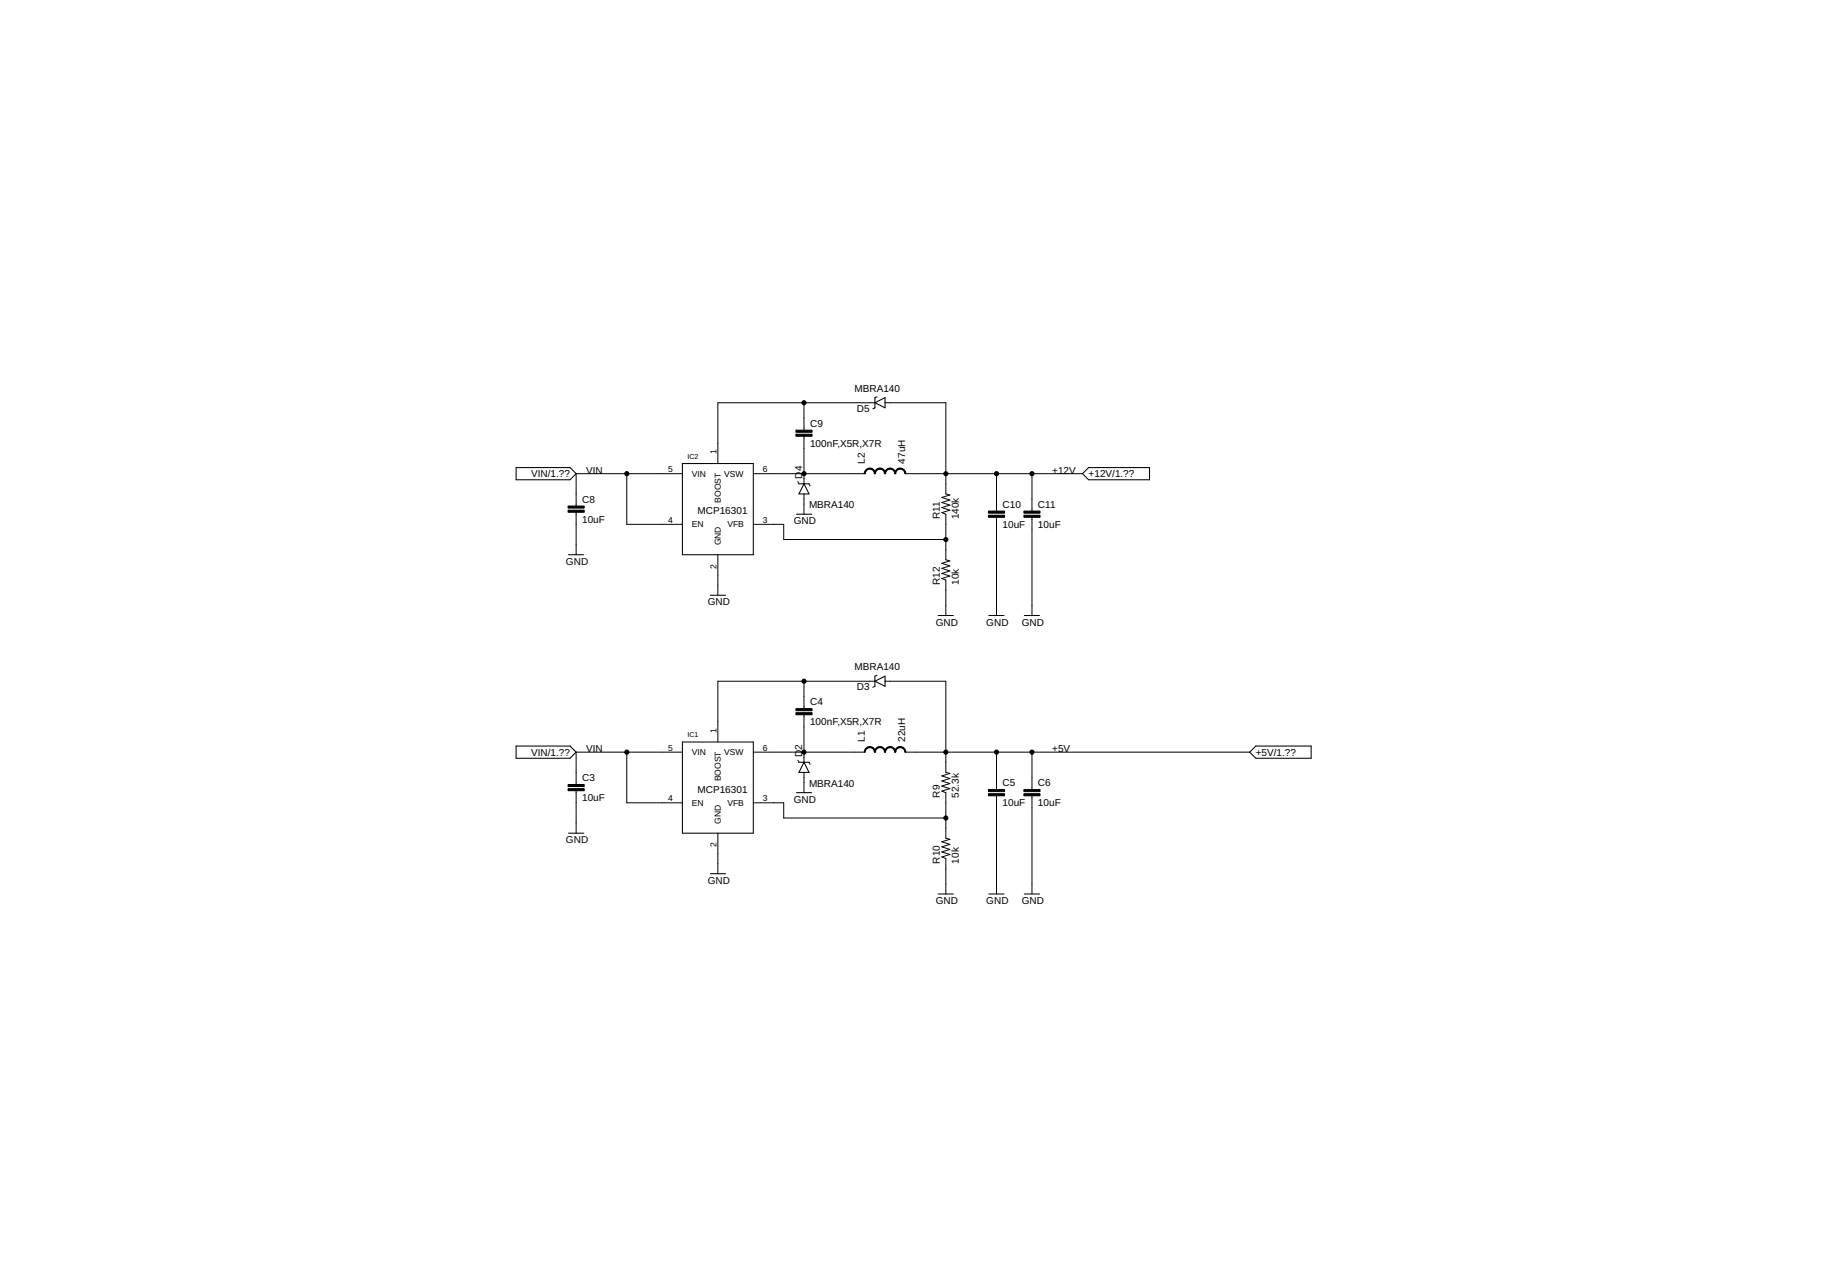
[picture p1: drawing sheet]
<svg xmlns="http://www.w3.org/2000/svg" width="297mm" height="210mm" viewBox="0 0 297 210" stroke-linecap="round" stroke-linejoin="round" font-family="sans-serif">
<g fill="none" stroke="#000" stroke-width=".17">
<path d="M84.1 76.2h8.8l1 1-1 1h-8.8zM111.2 75.5h11.5v14.9h-11.5zM130 78.5l.2 .3h1.6l.2 .4M131 78.8l.8 1.7h-1.6zM142.6 65.6l1.6-.8v1.7zM142.9 64.7l-.3 .1v1.7l-.4 .1M176.4 77.2l1-1h9.9v2h-9.9zM92.6 90.4h2.5M115.7 97h2.5M129.8 83.8h2.4M142.6 111l1.6-.8v1.6zM142.9 110l-.3 .2v1.6l-.4 .2"/>
<path d="M152.9 100.3h2.4M161.1 100.3h2.5M166.9 100.3h2.5M84.1 121.6h8.8l1 1-1 1h-8.8zM92.6 135.8h2.5M111.2 120.9h11.5v14.9h-11.5zM129.8 129.2h2.4M130 123.9l.2 .3h1.6l.2 .4M131 124.2l.8 1.7h-1.6zM203.6 122.6l1-1h9v2h-9zM115.7 142.4h2.5M152.9 145.7h2.4"/>
<path d="M161.1 145.7h2.5M166.9 145.7h2.5"/>
</g>
<g fill="none" stroke="#000" stroke-width=".16">
<path d="M102.1 77.2v8.2h9.1M111.2 77.2h-17.3v5.3M122.7 77.2h18.2M131 65.6v4.5M131 71.1v7.7M142.6 65.6h-25.6v9.9M144.2 65.6h9.9v14.9l.7 .2-1.3 .4 1.3 .4-1.3 .4 1.3 .4-1.3 .4 1.3 .4-1.3 .4 .6 .3v7.4l.7 .2-1.3 .4 1.3 .4-1.3 .4 1.3 .4-1.3 .5 1.3 .4-1.3 .4 .6 .2v5.8M147.5 77.2h28.9M162.4 77.2v6.1M168.1 77.2v6.1M93.9 83.5v6.9M117 90.4v6.6"/>
<path d="M122.7 85.4h5v2.5h26.4M131 80.5v3.3M162.4 84.3v16M168.1 84.3v16M131 111v4.5M131 116.5v7.7M142.6 111h-25.6v9.9M144.2 111h9.9v14.9l.7 .1-1.3 .4 1.3 .5-1.3 .4 1.3 .4-1.3 .4 1.3 .4-1.3 .4 .6 .3v7.4l.7 .2-1.3 .4 1.3 .4-1.3 .4 1.3 .4-1.3 .4 1.3 .5-1.3 .4 .6 .2v5.8M93.9 128.8v7M102.1 122.6v8.2h9.1M111.2 122.6h-17.3v5.3M117 135.8v6.6"/>
<path d="M122.7 122.6h18.2M122.7 130.8h5v2.5h26.4M131 125.9v3.3M147.5 122.6h56.1M162.4 122.6v6.1M162.4 129.7v16M168.1 122.6v6.1M168.1 129.7v16"/>
</g>
<g fill="#000" stroke="#000" stroke-width=".16">
<path d="M129.7 70.8h2.6v.3h-2.6zM129.7 70.1h2.6v.3h-2.6zM92.6 83.1h2.6v.4h-2.6zM92.6 82.5h2.6v.3h-2.6zM161.1 84h2.6v.3h-2.6zM161.1 83.3h2.6v.3h-2.6zM166.8 84h2.7v.3h-2.7zM166.8 83.3h2.7v.3h-2.7zM129.7 116.1h2.6v.4h-2.6zM129.7 115.5h2.6v.3h-2.6zM92.6 128.5h2.6v.4h-2.6zM92.6 127.8h2.6v.4h-2.6z"/>
<path d="M161.1 129.3h2.6v.4h-2.6zM161.1 128.7h2.6v.3h-2.6zM166.8 129.3h2.7v.4h-2.7zM166.8 128.7h2.7v.3h-2.7z"/>
</g>
<g fill="#000" stroke="#000" stroke-width=".16">
<path d="M141 76.6l.6-.3h.1v.2a.74 .74 0 0 0-.7 .7h-.2v-.1z" fill-rule="evenodd"/>
<path d="M141.7 76.3h.4l.4 .3 .1 .5v.1h-.1a.74 .74 0 0 0-.8-.7z" fill-rule="evenodd"/>
<path d="M142.7 76.6l.6-.3h.1v.2a.74 .74 0 0 0-.8 .7h-.1v-.1z" fill-rule="evenodd"/>
<path d="M143.4 76.3h.3l.4 .3 .2 .5v.1h-.2a.74 .74 0 0 0-.7-.7z" fill-rule="evenodd"/>
<path d="M144.3 76.6l.6-.3h.1v.2a.74 .74 0 0 0-.7 .7h-.2v-.1z" fill-rule="evenodd"/>
<path d="M145 76.3h.4l.4 .3 .1 .5v.1h-.1a.74 .74 0 0 0-.8-.7z" fill-rule="evenodd"/>
<path d="M146 76.6l.6-.3h.1v.2a.74 .74 0 0 0-.8 .7h-.1v-.1z" fill-rule="evenodd"/>
<path d="M146.7 76.3h.3l.4 .3 .2 .5v.1h-.2a.74 .74 0 0 0-.7-.7z" fill-rule="evenodd"/>
<path d="M141 122l.6-.3h.1v.1a.74 .74 0 0 0-.7 .8h-.2v-.2z" fill-rule="evenodd"/>
<path d="M141.7 121.7h.4l.4 .3 .1 .4v.2h-.1a.74 .74 0 0 0-.8-.8z" fill-rule="evenodd"/>
<path d="M142.7 122l.6-.3h.1v.1a.74 .74 0 0 0-.8 .8h-.1v-.2z" fill-rule="evenodd"/>
<path d="M143.4 121.7h.3l.4 .3 .2 .4v.2h-.2a.74 .74 0 0 0-.7-.8z" fill-rule="evenodd"/>
<path d="M144.3 122l.6-.3h.1v.1a.74 .74 0 0 0-.7 .8h-.2v-.2z" fill-rule="evenodd"/>
<path d="M145 121.7h.4l.4 .3 .1 .4v.2h-.1a.74 .74 0 0 0-.8-.8z" fill-rule="evenodd"/>
<path d="M146 122l.6-.3h.1v.1a.74 .74 0 0 0-.8 .8h-.1v-.2z" fill-rule="evenodd"/>
<path d="M146.7 121.7h.3l.4 .3 .2 .4v.2h-.2a.74 .74 0 0 0-.7-.8z" fill-rule="evenodd"/>
<circle cx="102.1" cy="77.2" r=".34"/>
<circle cx="131" cy="65.6" r=".34"/>
<circle cx="131" cy="77.2" r=".34"/>
<circle cx="154.1" cy="77.2" r=".34"/>
<circle cx="162.4" cy="77.2" r=".34"/>
<circle cx="168.1" cy="77.2" r=".34"/>
<circle cx="154.1" cy="87.9" r=".34"/>
<circle cx="131" cy="111" r=".34"/>
<circle cx="102.1" cy="122.6" r=".34"/>
<circle cx="131" cy="122.6" r=".34"/>
<circle cx="154.1" cy="122.6" r=".34"/>
<circle cx="154.1" cy="133.3" r=".34"/>
<circle cx="162.4" cy="122.6" r=".34"/>
<circle cx="168.1" cy="122.6" r=".34"/>
</g>
<g font-size="1.6">
<text x="139.3" y="63.8">MBRA140</text>
<text x="132" y="69.5">C9</text>
<text x="139.6" y="67.1">D5</text>
<text x="86.5" y="77.8">VIN/1.??</text>
<text x="95.5" y="77.2">VIN</text>
<text x="130.7" y="76.8" transform="rotate(-90 130.7 76.8)">4</text>
<text x="132" y="72.8">100nF,X5R,X7R</text>
<text x="140.9" y="75.5" transform="rotate(-90 140.9 75.5)">L2</text>
<text x="147.5" y="75.5" transform="rotate(-90 147.5 75.5)">47uH</text>
<text x="171.4" y="77.2">+12V</text>
<text x="177.4" y="77.8">+12V/1.??</text>
<text x="94.9" y="81.9">C8</text>
<text x="113.7" y="83.8">MCP16301</text>
<text x="130.7" y="78" transform="rotate(-90 130.7 78)">D</text>
<text x="131.8" y="82.8">MBRA140</text>
<text x="163.4" y="82.7">C10</text>
<text x="169.1" y="82.7">C11</text>
<text x="94.9" y="85.2">10uF</text>
<text x="129.4" y="85.4">GND</text>
<text x="153.1" y="84.6" transform="rotate(-90 153.1 84.6)">R11</text>
<text x="156.3" y="84.6" transform="rotate(-90 156.3 84.6)">140k</text>
<text x="163.4" y="86">10uF</text>
<text x="169.1" y="86">10uF</text>
<text x="92.2" y="92">GND</text>
<text x="153.1" y="95.3" transform="rotate(-90 153.1 95.3)">R12</text>
<text x="156.3" y="95.3" transform="rotate(-90 156.3 95.3)">10k</text>
<text x="115.3" y="98.6">GND</text>
<text x="152.5" y="102">GND</text>
<text x="160.7" y="102">GND</text>
<text x="166.5" y="102">GND</text>
<text x="139.3" y="109.2">MBRA140</text>
<text x="139.6" y="112.5">D3</text>
<text x="132" y="118.2">100nF,X5R,X7R</text>
<text x="132" y="114.9">C4</text>
<text x="86.5" y="123.2">VIN/1.??</text>
<text x="95.5" y="122.6">VIN</text>
<text x="130.7" y="123.4" transform="rotate(-90 130.7 123.4)">D</text>
<text x="130.7" y="122.2" transform="rotate(-90 130.7 122.2)">2</text>
<text x="140.9" y="120.9" transform="rotate(-90 140.9 120.9)">L1</text>
<text x="147.5" y="120.9" transform="rotate(-90 147.5 120.9)">22uH</text>
<text x="171.4" y="122.6">+5V</text>
<text x="204.6" y="123.2">+5V/1.??</text>
<text x="94.9" y="130.6">10uF</text>
<text x="94.9" y="127.3">C3</text>
<text x="113.7" y="129.2">MCP16301</text>
<text x="129.4" y="130.8">GND</text>
<text x="131.8" y="128.2">MBRA140</text>
<text x="153.1" y="130" transform="rotate(-90 153.1 130)">R9</text>
<text x="156.3" y="130" transform="rotate(-90 156.3 130)">52.3k</text>
<text x="163.4" y="131.4">10uF</text>
<text x="163.4" y="128.1">C5</text>
<text x="169.1" y="131.4">10uF</text>
<text x="169.1" y="128.1">C6</text>
<text x="92.2" y="137.4">GND</text>
<text x="153.1" y="140.7" transform="rotate(-90 153.1 140.7)">R10</text>
<text x="156.3" y="140.7" transform="rotate(-90 156.3 140.7)">10k</text>
<text x="115.3" y="144">GND</text>
<text x="152.5" y="147.3">GND</text>
<text x="160.7" y="147.3">GND</text>
<text x="166.5" y="147.3">GND</text>
</g>
<g font-size="1.4">
<text x="108.9" y="77">5</text>
<text x="112.7" y="77.7">VIN</text>
<text x="116.7" y="74" transform="rotate(-90 116.7 74)">1</text>
<text x="118" y="77.7">VSW</text>
<text x="124.3" y="77">6</text>
<text x="117.5" y="81.9" transform="rotate(-90 117.5 81.9)">BOOST</text>
<text x="108.9" y="85.2">4</text>
<text x="112.7" y="85.9">EN</text>
<text x="117.5" y="88.9" transform="rotate(-90 117.5 88.9)">GND</text>
<text x="118.5" y="85.9">VFB</text>
<text x="124.3" y="85.2">3</text>
<text x="116.7" y="92.7" transform="rotate(-90 116.7 92.7)">2</text>
<text x="116.7" y="119.4" transform="rotate(-90 116.7 119.4)">1</text>
<text x="108.9" y="122.3">5</text>
<text x="112.7" y="123.1">VIN</text>
<text x="118" y="123.1">VSW</text>
<text x="124.3" y="122.3">6</text>
<text x="108.9" y="130.6">4</text>
<text x="112.7" y="131.3">EN</text>
<text x="117.5" y="127.3" transform="rotate(-90 117.5 127.3)">BOOST</text>
<text x="118.5" y="131.3">VFB</text>
<text x="124.3" y="130.6">3</text>
<text x="117.5" y="134.3" transform="rotate(-90 117.5 134.3)">GND</text>
<text x="116.7" y="138.1" transform="rotate(-90 116.7 138.1)">2</text>
</g>
<g font-size="1.2">
<text x="112" y="74.7">IC2</text>
<text x="112" y="120.1">IC1</text>
</g>
</svg>
